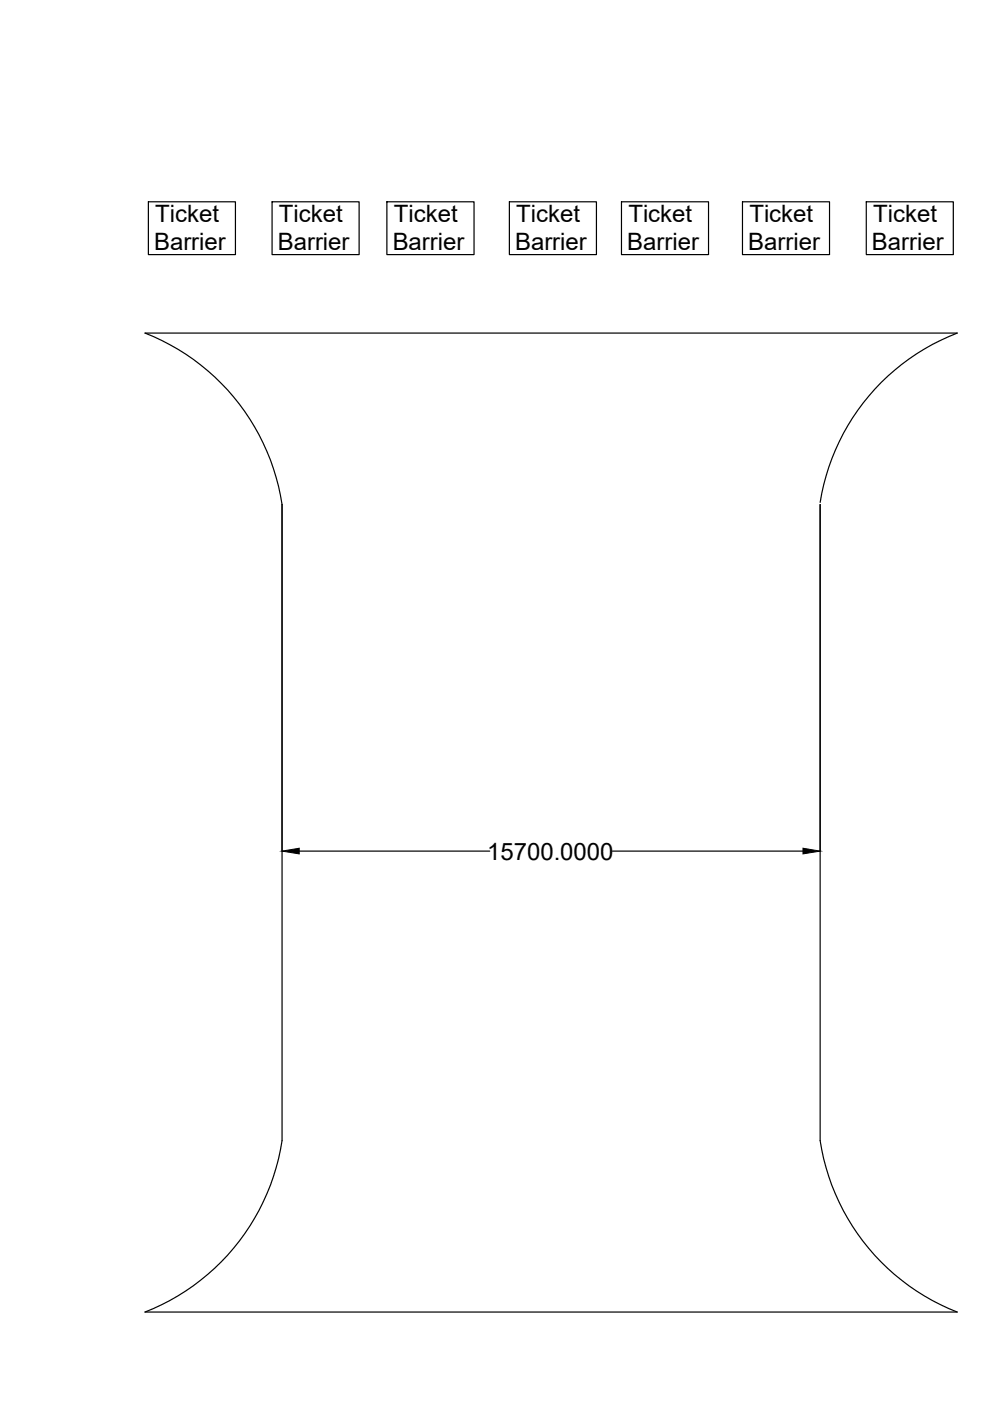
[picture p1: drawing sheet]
<svg xmlns="http://www.w3.org/2000/svg" width="210mm" height="297mm" viewBox="0 0 210 297" stroke-linecap="round" stroke-linejoin="round" font-family="sans-serif">
<!-- layer: 0 -->
<path d="M31.5 42.8h18.4v11.2h-18.4zM57.7 42.8h18.4v11.2h-18.4zM82 42.8h18.5v11.2h-18.5zM108 42.8h18.5v11.2h-18.5zM131.8 42.8h18.4v11.2h-18.4zM157.4 42.8h18.5v11.2h-18.5zM183.7 42.8h18.4v11.2h-18.4zM173.9 106.5a46.2 46.2 0 0 1 29.1-35.9h-172.3a46.6 46.6 0 0 1 29.1 36.4v134.8a46.5 46.5 0 0 1-29.1 36.4h172.3a46.6 46.6 0 0 1-29.1-36.4v-134.8M63.4 180.5h40.4M129.9 180.5h40.4" fill="none" stroke="#000" stroke-width=".25"/>
<path d="M59.8 180.5l3.6-.7v1.2zM170.3 179.8l3.6 .7-3.6 .5z" fill="#000" stroke="#000" stroke-width=".21"/>
<g font-size="5.1">
<text x="32.9" y="47">Ticket</text>
<text x="59.1" y="47">Ticket</text>
<text x="83.5" y="47">Ticket</text>
<text x="109.5" y="47">Ticket</text>
<text x="133.2" y="47">Ticket</text>
<text x="158.9" y="47">Ticket</text>
<text x="185.1" y="47">Ticket</text>
<text x="32.7" y="53.1">Barrier</text>
<text x="58.9" y="53.1">Barrier</text>
<text x="83.3" y="53.1">Barrier</text>
<text x="109.2" y="53.1">Barrier</text>
<text x="133" y="53.1">Barrier</text>
<text x="158.6" y="53.1">Barrier</text>
<text x="184.9" y="53.1">Barrier</text>
<text x="103.3" y="182.2">15700.0000</text>
</g>
</svg>
